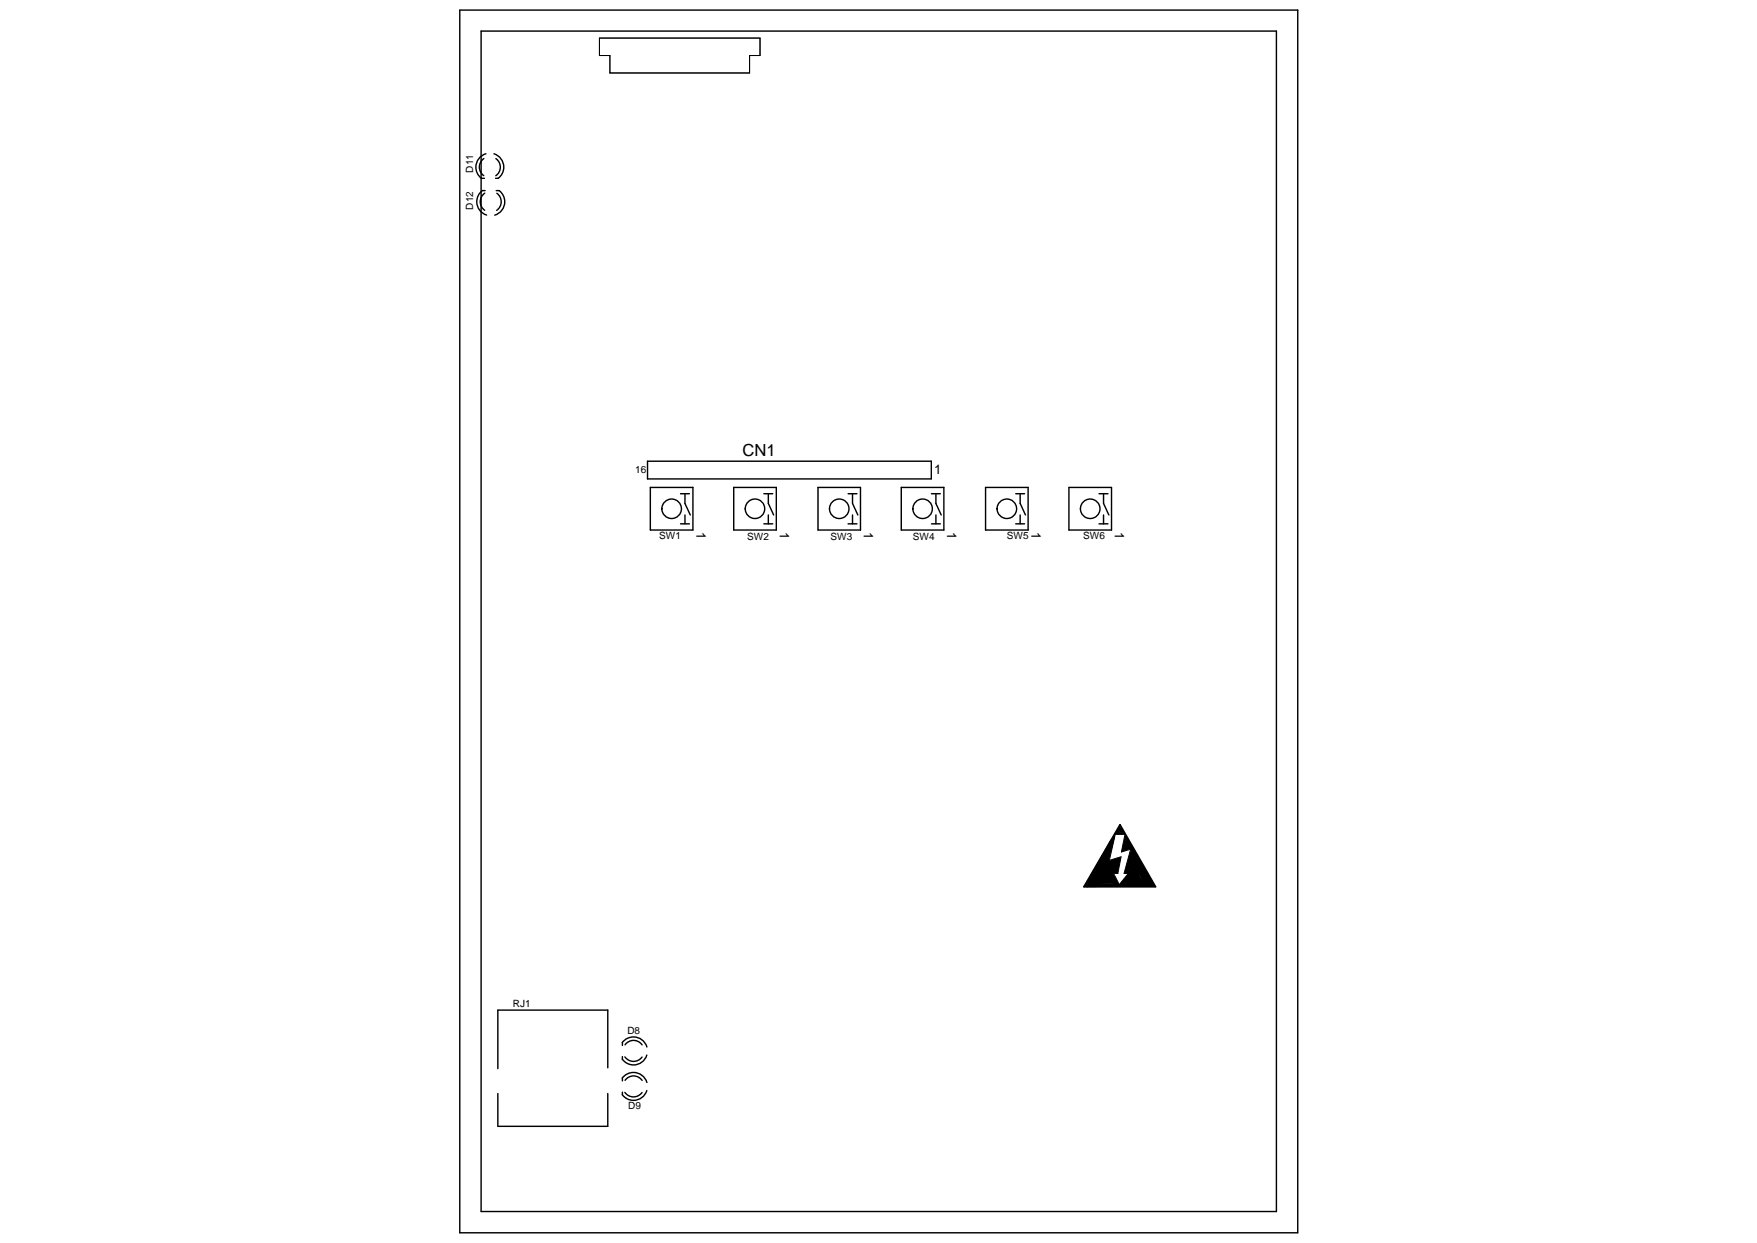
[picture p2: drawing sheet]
<svg xmlns="http://www.w3.org/2000/svg" width="420mm" height="297mm" viewBox="0 0 420 297" stroke-linecap="round" stroke-linejoin="round" font-family="sans-serif">
<path d="M143.4 9.1h38.3v4.2h-2.5v4.1h-33.4v-4.1h-2.4zM266.6 199.4h2.4l-.8 4.2 2.2-.7-1.6 5.8h1l-2.1 2.7-1.4-2.7h1l.8-4-2.8 .9 1.4-6.2" fill="none" stroke="#000" stroke-width=".24"/>
<path d="M264.6 204.2l-.1 .7-3.6 6 5.2-.1-2.1-3.3 2.3-.3 .3-.7-2.9 .6-1.9 3.1 3.3-.1-1.3-2-.8 1.6 1.1-.3-.2-.2M264.7 205.3l.2 1.4M265.9 200.9l-6 10.7 7.2-.1-2-3.5h1.7l.6-2.4-3.3 1 1.4-4M269.3 200.4l.9 1.8-1.3 .5 .4-1.4 .2 .6M270.6 202.8l5 8.7h-7.4l2.9-3.2-1.6-.2 1.2-4.2 3.9 7-5.2-.1 2.7-3-1.7-.3 .5-2.1 2.7 4.9h-1l-1.5-3.5M271.5 210.2h-.9l1-1 .5 1.3" fill="none" stroke="#000" stroke-width=".85"/>
<path d="M267.8 197.7l-.9 1.4h1.9l-.8-1.1-.6 .8h.8l-.3-.3M267.8 197.1l8.5 14.8h-17.1zM269.2 199.8l-.8 3.5 2.4-.8-1.7 6 1.1 .1-2.6 3.1-1.7-3.2h1.2l.7-3.5-2.9 1 1.5-6.1" fill="none" stroke="#000" stroke-width=".42"/>
<g fill="none" stroke="#000" stroke-width=".34">
<path d="M109.9 2.4h200.4v292.2h-200.4zM115.1 7.4h190.1v282.1h-190.1zM115.7 37.9a2.49 2.49 0 0 0 0 4.1M116.2 36.7a3.3 3.3 0 0 0-2.3 2.7 3.3 3.3 0 0 0 1.2 3.2h.7M118.1 36.7a3.3 3.3 0 0 1 1 5.9h-.6M118.6 37.9a2.49 2.49 0 0 1 0 4.1M115.9 46.2a2.49 2.49 0 0 0 0 4M116 45.6a1.87 1.87 0 0 0-1.8 1.6 3.3 3.3 0 0 0 2.2 4.2M118.7 45.6l.6-.1a3.3 3.3 0 0 1 1.4 3.3 3.3 3.3 0 0 1-2.4 2.6M118.8 46.2a2.5 2.5 0 0 1 0 4.1M154.8 110.2h67.9v4.2h-67.9zM155.5 116.5h10.2v10.2h-10.2z"/>
<path d="M162.7 118h2.2M163.8 118v2.3l1.3 2.8M175.5 116.5h10.1v10.2h-10.1zM182.7 118h2.1M183.7 118v2.3l1.3 2.8M195.6 116.5h10.2v10.2h-10.2zM202.8 118h2.1M203.9 118v2.3l1.2 2.8M215.5 116.5h10.2v10.2h-10.2zM222.7 118h2.2M223.8 118v2.3l1.3 2.8M235.7 116.5h10.2v10.2h-10.2z"/>
<path d="M242.9 118h2.1M244 118v2.3l1.2 2.8M255.6 116.5h10.2v10.2h-10.2zM262.8 118h2.2M263.9 118v2.3l1.3 2.8M162.7 125.2h2.2M163.8 123.1v2.1M182.7 125.2h2.1M183.7 123.1v2.1M202.8 125.2h2.1M203.9 123.1v2.1M222.7 125.2h2.2"/>
<path d="M223.8 123.1v2.1M242.9 125.2h2.1M244 123.1v2.1M262.8 125.2h2.2M263.9 123.1v2.1M145.3 255.2v-13.8h-26.2v14M148.8 257.6a3.3 3.3 0 0 1 3.3-1.3 3.3 3.3 0 0 1 2.6 2.4M148.8 249.1a3.3 3.3 0 0 1 3.3-1.2 3.3 3.3 0 0 1 2.6 2.3M148.8 249.1v.7M148.8 252.5v.7M148.8 257.6v.7M149.4 252.6a2.52 2.52 0 0 0 4.1 0"/>
<path d="M149.5 258.2a2.49 2.49 0 0 1 4.1 0M149.5 249.7a2.49 2.49 0 0 1 4.1 0M154.7 252.1a3.3 3.3 0 0 1-2.6 2.3 3.3 3.3 0 0 1-3.3-1.3M119.1 261.3v7.9h26.2v-7.9M149.4 261a2.51 2.51 0 0 0 4.1 .1M154.7 260.6a3.3 3.3 0 0 1-2.6 2.3 3.3 3.3 0 0 1-3.3-1.3v-.6"/>
<circle cx="160.6" cy="121.6" r="2.33"/>
<circle cx="180.5" cy="121.6" r="2.33"/>
<circle cx="200.7" cy="121.6" r="2.33"/>
<circle cx="220.6" cy="121.6" r="2.33"/>
<circle cx="240.8" cy="121.6" r="2.33"/>
<circle cx="260.7" cy="121.6" r="2.33"/>
</g>
<text font-size="4" x="177.6" y="109.1">CN1</text>
<g font-size="3.2">
<text x="223.4" y="113.3">1</text>
<text x="166.5" y="127" transform="rotate(90 166.5 127)">1</text>
<text x="186.4" y="127" transform="rotate(90 186.4 127)">1</text>
<text x="206.6" y="127" transform="rotate(90 206.6 127)">1</text>
<text x="226.5" y="127" transform="rotate(90 226.5 127)">1</text>
<text x="246.7" y="127" transform="rotate(90 246.7 127)">1</text>
<text x="266.6" y="127" transform="rotate(90 266.6 127)">1</text>
</g>
<g font-size="2.4">
<text x="113.1" y="41.2" transform="rotate(-90 113.1 41.2)">D11</text>
<text x="113.1" y="50.1" transform="rotate(-90 113.1 50.1)">D12</text>
<text x="151.9" y="113.1">16</text>
<text x="157.7" y="128.8">SW1</text>
<text x="178.7" y="129">SW2</text>
<text x="198.6" y="129">SW3</text>
<text x="218.3" y="129">SW4</text>
<text x="240.8" y="128.8">SW5</text>
<text x="259" y="128.8">SW6</text>
<text x="122.7" y="240.7">RJ1</text>
<text x="150" y="247.1">D8</text>
<text x="150.2" y="265.1">D9</text>
</g>
</svg>
